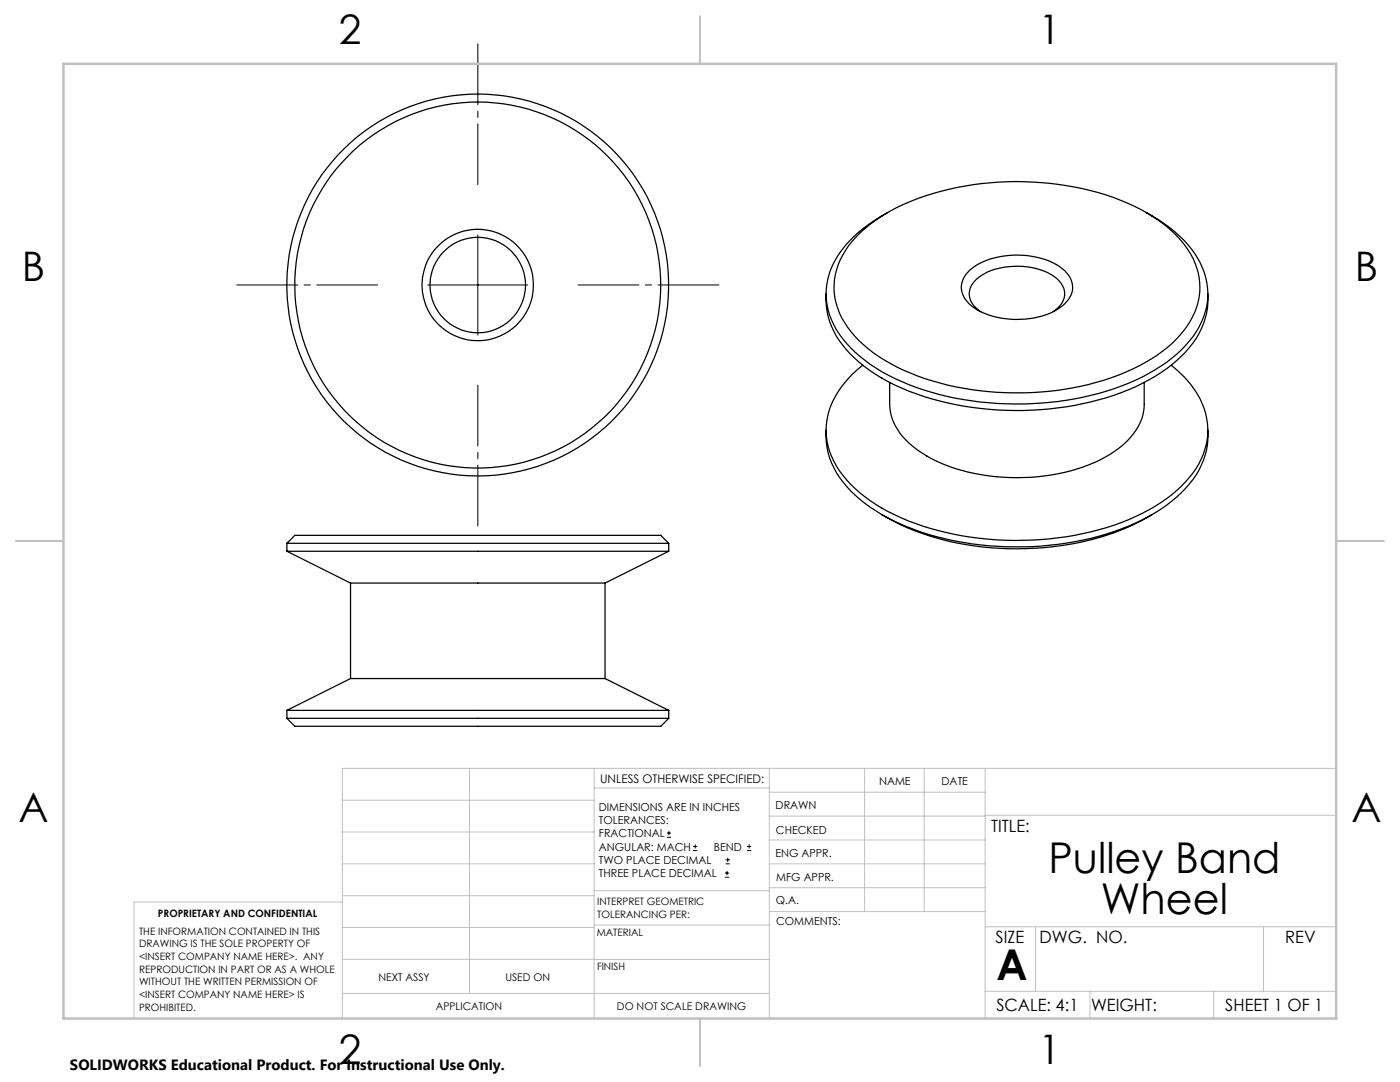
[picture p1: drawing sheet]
<svg xmlns="http://www.w3.org/2000/svg" width="279mm" height="216mm" viewBox="0 0 279 216" stroke-linecap="round" stroke-linejoin="round" font-family="sans-serif">
<g fill="none" stroke="#000" stroke-width=".2">
<path d="M85.3 56.9h20M95.4 46.9v20M133.1 167.1h.8M133.1 166.2h.8M133.5 165.8v.9M138.3 169.7h.8M138.3 168.9h.8M138.7 168.5v.8M144.7 175h.8M144.7 174.2h.8M144.8 172.4h.9M144.8 171.6h.9"/>
<path d="M145.1 173.8v.8M145.2 171.1v.9M149.1 169.7h.8M149.1 168.9h.8M149.5 168.5v.8"/>
</g>
<path d="M95.4 36.9v-28.1M75.4 56.9h-28.1M115.4 56.9h28.1M95.4 76.9v28.1" fill="none" stroke="#000" stroke-width=".2" stroke-dasharray="15.2 1.3 1.3 1.3" stroke-dashoffset="3.1"/>
<g fill="none" stroke="#c0c0c0" stroke-width=".2">
<path d="M68.3 159.7h50.3M93.7 153.3v44.9M118.6 153.3v49.9M118.6 157.2h34.9M153.5 153.3v49.9M153.5 158.1h43.1M172.5 153.3v28.6M184.4 153.3v28.6M196.6 153.3v49.9M266.7 153.3h-198.4v49.9M68.3 178.7h50.3M68.3 172.4h50.3"/>
<path d="M68.3 166h50.3M68.3 180h-41.6v23.2M118.6 177.7h35M153.5 167.6h43.1M153.5 162.8h43.1M153.5 172.4h43.1M153.5 177.1h43.1M196.6 162.7h70.1M68.3 198.2h85.2M68.3 191.4l85.2 .1M68.3 185.1h50.3M118.6 184.6h35"/>
<path d="M153.6 181.9h43M196.6 197.8h70.1M196.6 184.9h70.1M206.7 184.9v12.9M217.5 197.8v5.4M242.2 197.8v5.4M252.2 184.9v12.9"/>
</g>
<path d="M139.7 3.2v9.5M3.1 107.9h9.6M266.7 107.9h9.5M139.7 203.2v9.6" fill="none" stroke="#c0c0c0" stroke-width=".25"/>
<path d="M12.7 12.7h254v190.5h-254z" fill="none" stroke="#c0c0c0" stroke-width=".5"/>
<g fill="none" stroke="#000" stroke-width=".25">
<path d="M164.9 58.6a15.8 15.8 0 0 0 5.7 12.9 39.4 39.4 0 0 0 18.4 8.9 61.8 61.8 0 0 0 37.7-3.2 27.3 27.3 0 0 0 12.6-10.6 14.1 14.1 0 0 0 1.8-8M171.7 46.5a37.5 37.5 0 0 1 17.8-8.8 59.4 59.4 0 0 1 35.4 2.8 26.4 26.4 0 0 1 12.7 10.2 13.1 13.1 0 0 1-1.4 15.3 29.7 29.7 0 0 1-13 8.9 59.5 59.5 0 0 1-41.5-.5 27 27 0 0 1-13.1-10 13.2 13.2 0 0 1 1.4-16.2zM177.1 42.4a24.9 24.9 0 0 0-10.9 10.5 13.9 13.9 0 0 0 2.7 15.6 33.9 33.9 0 0 0 15.4 9.3 62.2 62.2 0 0 0 41-1.4 29.7 29.7 0 0 0 12.8-9.2 13.8 13.8 0 0 0-.4-17.6 27 27 0 0 0-8.9-7.2M193.6 53.8a16.3 16.3 0 0 1 14.2-2.3 9.1 9.1 0 0 1 5.8 4.1 4.2 4.2 0 0 1-1.3 5.2 16.2 16.2 0 0 1-14.1 2.3 9 9 0 0 1-5.9-4 4.3 4.3 0 0 1 1.3-5.3zM172.2 72.9a17.4 17.4 0 0 0-7.3 12.2 15.2 15.2 0 0 0 4.9 11.5 37.5 37.5 0 0 0 17.6 9.3 62.4 62.4 0 0 0 37.9-2.2 29.4 29.4 0 0 0 13.4-10.2 14 14 0 0 0-1.7-17.5l-3.2-3.1M177.6 76.3v4.3a11 11 0 0 0 4.7 8.5 31.5 31.5 0 0 0 17.7 6.1 38.1 38.1 0 0 0 20.7-4 14.3 14.3 0 0 0 7.4-8.6l.3-1.6v-4.7M195.7 62.2a3.9 3.9 0 0 1-1.9-5.1 8.7 8.7 0 0 1 6.5-3.8 13.6 13.6 0 0 1 10.6 2.3 3.7 3.7 0 0 1-.1 6.1l-.6 .5M164.9 85.8a15.8 15.8 0 0 0 5.7 13l3.1 2.4 2.3 1.5M241.1 85.8a16.2 16.2 0 0 1-6.3 13.4 42.3 42.3 0 0 1-20.3 8.9 61.5 61.5 0 0 1-34.5-3.4l-4-2M57.3 110h76.2M57.3 108.4h76.2M57.3 108.4l1.5-1.6h73.1l1.6 1.6"/>
<path d="M57.3 108.4v1.6M57.3 110l12.7 6.3M70 116.3h50.8M70 116.3v19.1M120.8 116.3v19.1M133.5 108.4v1.6M133.5 110l-12.7 6.3M176 102.7a53.3 53.3 0 0 0 30.6 6.7 50.3 50.3 0 0 0 23.3-6.7M70 135.4h50.8M70 135.4l-12.7 6.3M120.8 135.4l12.7 6.3M57.3 141.7h76.2"/>
<path d="M57.3 143.3h76.2M57.3 143.3l1.5 1.6h73.1l1.6-1.6M57.3 141.7v1.6M133.5 141.7v1.6"/>
<circle cx="95.3" cy="56.9" r="36.5"/>
<circle cx="95.3" cy="56.9" r="38.1"/>
<circle cx="95.3" cy="56.9" r="11.1"/>
<circle cx="95.4" cy="56.9" r="9.5"/>
</g>
<g font-size="8.5">
<text x="209.3" y="174.2">Pulley Band</text>
<text x="219.7" y="182.3">Wheel</text>
<text x="198.9" y="195.5">A</text>
</g>
<g font-size="8.1">
<text x="67.6" y="8.9">2</text>
<text x="207.3" y="8.9">1</text>
<text x="4.4" y="56.2">B</text>
<text x="270.4" y="56.2">B</text>
<text x="3.7" y="164.1">A</text>
<text x="269.7" y="164.1">A</text>
<text x="67.6" y="212.4">2</text>
<text x="207.3" y="212.4">1</text>
</g>
<g font-size="3.4">
<text x="197.8" y="166">TITLE:</text>
<text x="198.7" y="188.1">SIZE</text>
<text x="207.5" y="188.1">DWG. NO.</text>
<text x="256.5" y="188.2">REV</text>
<text x="198.8" y="201.7">SCALE: 4:1</text>
<text x="217.7" y="201.8">WEIGHT:</text>
<text x="244.5" y="201.7">SHEET 1 OF 1</text>
</g>
<text font-size="3" x="14" y="213.5">SOLIDWORKS Educational Product. For Instructional Use Only.</text>
<text font-size="2.4" x="119.8" y="156.2">UNLESS OTHERWISE SPECIFIED:</text>
<g font-size="2.2">
<text x="119.5" y="161.8">DIMENSIONS ARE IN INCHES</text>
<text x="154.8" y="161.4">DRAWN</text>
<text x="175.4" y="156.6">NAME</text>
<text x="187.9" y="156.7">DATE</text>
<text x="119.5" y="164.4">TOLERANCES:</text>
<text x="119.5" y="167.1">FRACTIONAL</text>
<text x="154.9" y="166.3">CHECKED</text>
<text x="119.5" y="169.7">ANGULAR: MACH</text>
<text x="119.5" y="172.4">TWO PLACE DECIMAL</text>
<text x="142.5" y="169.7">BEND</text>
<text x="154.8" y="171">ENG APPR.</text>
<text x="119.5" y="175">THREE PLACE DECIMAL</text>
<text x="154.9" y="175.7">MFG APPR.</text>
<text x="154.9" y="180.4">Q.A.</text>
<text x="154.9" y="184.6">COMMENTS:</text>
</g>
<g font-size="2.1">
<text x="75.5" y="195.7">NEXT ASSY</text>
<text x="100.9" y="195.7">USED ON</text>
<text x="86.9" y="201.5">APPLICATION</text>
<text x="123.1" y="201.6">DO NOT SCALE DRAWING</text>
</g>
<g font-size="2">
<text x="31.5" y="182.9">PROPRIETARY AND CONFIDENTIAL</text>
<text x="119.2" y="180.6">INTERPRET GEOMETRIC</text>
<text x="119.2" y="183.1">TOLERANCING PER:</text>
<text x="27.8" y="186.5">THE INFORMATION CONTAINED IN THIS</text>
<text x="27.8" y="189">DRAWING IS THE SOLE PROPERTY OF</text>
<text x="27.8" y="191.6">&lt;INSERT COMPANY NAME HERE&gt;. ANY</text>
<text x="119.1" y="186.7">MATERIAL</text>
<text x="27.8" y="194.1">REPRODUCTION IN PART OR AS A WHOLE</text>
<text x="27.8" y="196.6">WITHOUT THE WRITTEN PERMISSION OF</text>
<text x="119.1" y="193.5">FINISH</text>
<text x="27.8" y="199.1">&lt;INSERT COMPANY NAME HERE&gt; IS</text>
<text x="27.8" y="201.7">PROHIBITED.</text>
</g>
</svg>
